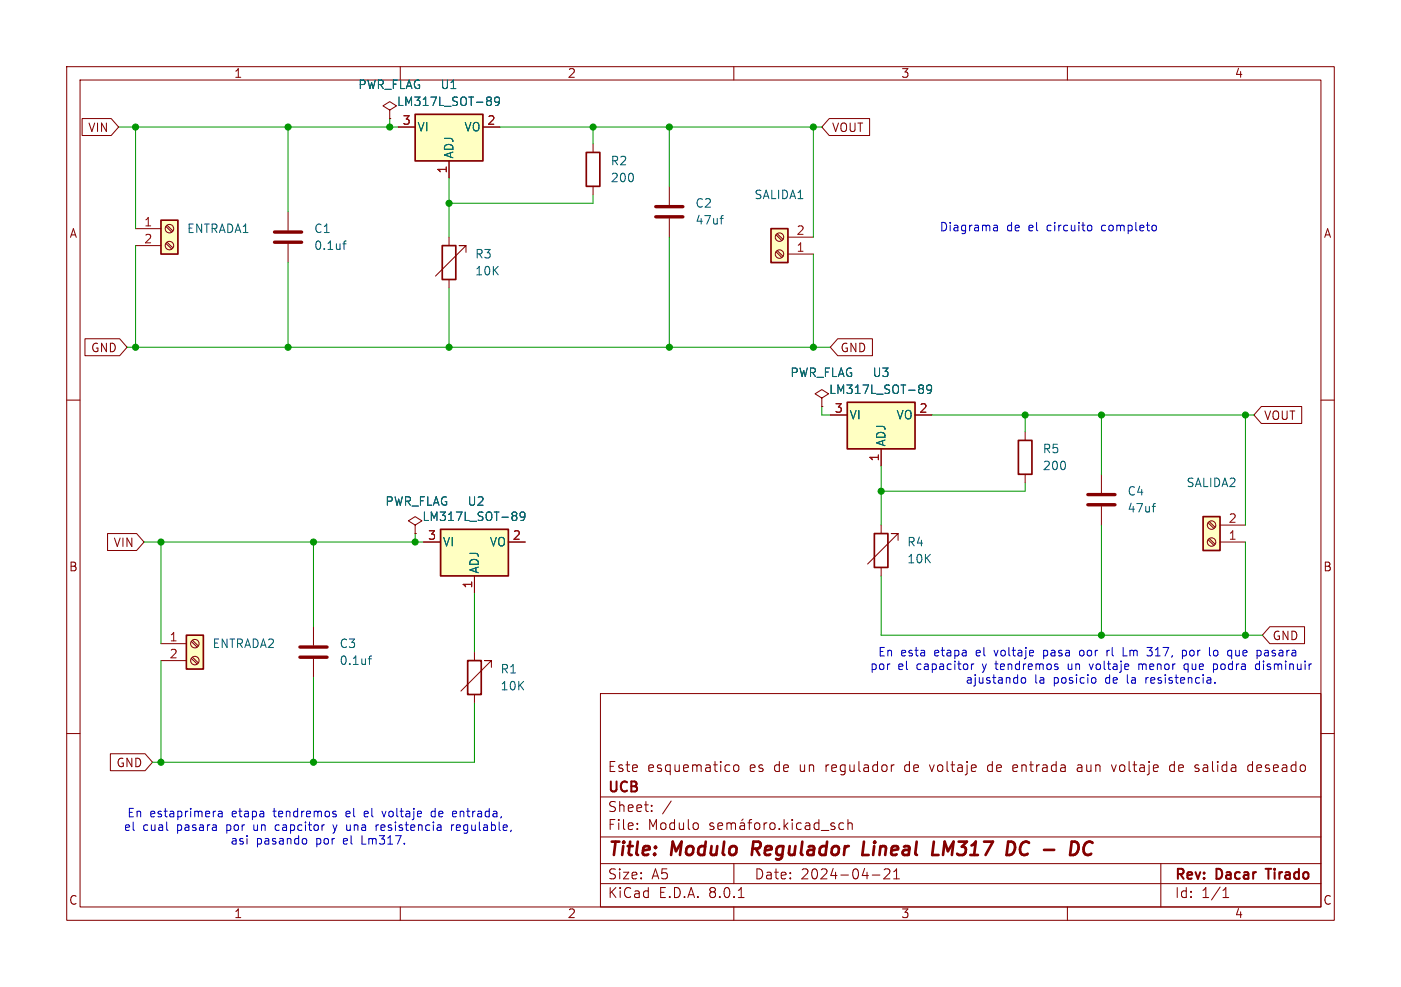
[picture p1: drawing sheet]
(kicad_sch
 (version 20231120)
 (generator "eeschema")
 (generator_version "8.0")
 (paper "A5")
 (title_block
  (title "Modulo Regulador Lineal LM317 DC - DC")
  (date "2024-04-21")
  (rev "Dacar Tirado")
  (company "UCB")
  (comment 1 "Este esquematico es de un regulador de voltaje de entrada aun voltaje de salida deseado"))
 (lib_symbols
  (symbol "Connector:Screw_Terminal_01x02"
   (pin_names
    (offset 1.016) hide) (exclude_from_sim no) (in_bom yes) (on_board yes)
   (property "Reference" "J" (at 0 2.54 0) (effects (font (size 1.27 1.27))))
   (property "Value" "Screw_Terminal_01x02" (at 0 -5.08 0) (effects (font (size 1.27 1.27))))
   (property "Footprint" "" (at 0 0 0) (effects (font (size 1.27 1.27)) (hide yes)))
   (property "Datasheet" "~" (at 0 0 0) (effects (font (size 1.27 1.27)) (hide yes)))
   (property "Description" "Generic screw terminal, single row, 01x02, script generated (kicad-library-utils/schlib/autogen/connector/)" (at 0 0 0) (effects (font (size 1.27 1.27)) (hide yes)))
   (symbol "Screw_Terminal_01x02_1_1"
    (rectangle (start -1.27 1.27) (end 1.27 -3.81) (stroke (width 0.254) (type default)) (fill (type background)))
    (circle (center 0 -2.54) (radius 0.635) (stroke (width 0.1524) (type default)) (fill (type none)))
    (polyline (pts (xy -0.5334 -2.2098) (xy 0.3302 -3.048)) (stroke (width 0.1524) (type default)) (fill (type none)))
    (polyline (pts (xy -0.5334 0.3302) (xy 0.3302 -0.508)) (stroke (width 0.1524) (type default)) (fill (type none)))
    (polyline (pts (xy -0.3556 -2.032) (xy 0.508 -2.8702)) (stroke (width 0.1524) (type default)) (fill (type none)))
    (polyline (pts (xy -0.3556 0.508) (xy 0.508 -0.3302)) (stroke (width 0.1524) (type default)) (fill (type none)))
    (circle (center 0 0) (radius 0.635) (stroke (width 0.1524) (type default)) (fill (type none)))
    (pin passive line (at -5.08 0 0) (length 3.81) (name "Pin_1" (effects (font (size 1.27 1.27)))) (number "1" (effects (font (size 1.27 1.27)))))
    (pin passive line (at -5.08 -2.54 0) (length 3.81) (name "Pin_2" (effects (font (size 1.27 1.27)))) (number "2" (effects (font (size 1.27 1.27)))))))
  (symbol "Device:C"
   (pin_numbers hide)
   (pin_names
    (offset 0.254)) (exclude_from_sim no) (in_bom yes) (on_board yes)
   (property "Reference" "C" (at 0.635 2.54 0) (effects (font (size 1.27 1.27)) (justify left)))
   (property "Value" "C" (at 0.635 -2.54 0) (effects (font (size 1.27 1.27)) (justify left)))
   (property "Footprint" "" (at 0.9652 -3.81 0) (effects (font (size 1.27 1.27)) (hide yes)))
   (property "Datasheet" "~" (at 0 0 0) (effects (font (size 1.27 1.27)) (hide yes)))
   (property "Description" "Unpolarized capacitor" (at 0 0 0) (effects (font (size 1.27 1.27)) (hide yes)))
   (symbol "C_0_1"
    (polyline (pts (xy -2.032 -0.762) (xy 2.032 -0.762)) (stroke (width 0.508) (type default)) (fill (type none)))
    (polyline (pts (xy -2.032 0.762) (xy 2.032 0.762)) (stroke (width 0.508) (type default)) (fill (type none))))
   (symbol "C_1_1"
    (pin passive line (at 0 3.81 270) (length 2.794) (name "~" (effects (font (size 1.27 1.27)))) (number "1" (effects (font (size 1.27 1.27)))))
    (pin passive line (at 0 -3.81 90) (length 2.794) (name "~" (effects (font (size 1.27 1.27)))) (number "2" (effects (font (size 1.27 1.27)))))))
  (symbol "Device:R"
   (pin_numbers hide)
   (pin_names
    (offset 0)) (exclude_from_sim no) (in_bom yes) (on_board yes)
   (property "Reference" "R" (at 2.032 0 90) (effects (font (size 1.27 1.27))))
   (property "Value" "R" (at 0 0 90) (effects (font (size 1.27 1.27))))
   (property "Footprint" "" (at -1.778 0 90) (effects (font (size 1.27 1.27)) (hide yes)))
   (property "Datasheet" "~" (at 0 0 0) (effects (font (size 1.27 1.27)) (hide yes)))
   (property "Description" "Resistor" (at 0 0 0) (effects (font (size 1.27 1.27)) (hide yes)))
   (symbol "R_0_1"
    (rectangle (start -1.016 -2.54) (end 1.016 2.54) (stroke (width 0.254) (type default)) (fill (type none))))
   (symbol "R_1_1"
    (pin passive line (at 0 3.81 270) (length 1.27) (name "~" (effects (font (size 1.27 1.27)))) (number "1" (effects (font (size 1.27 1.27)))))
    (pin passive line (at 0 -3.81 90) (length 1.27) (name "~" (effects (font (size 1.27 1.27)))) (number "2" (effects (font (size 1.27 1.27)))))))
  (symbol "Device:R_Variable"
   (pin_numbers hide)
   (pin_names
    (offset 0)) (exclude_from_sim no) (in_bom yes) (on_board yes)
   (property "Reference" "R" (at 2.54 -2.54 90) (effects (font (size 1.27 1.27)) (justify left)))
   (property "Value" "R_Variable" (at -2.54 -1.27 90) (effects (font (size 1.27 1.27)) (justify left)))
   (property "Footprint" "" (at -1.778 0 90) (effects (font (size 1.27 1.27)) (hide yes)))
   (property "Datasheet" "~" (at 0 0 0) (effects (font (size 1.27 1.27)) (hide yes)))
   (property "Description" "Variable resistor" (at 0 0 0) (effects (font (size 1.27 1.27)) (hide yes)))
   (symbol "R_Variable_0_1"
    (rectangle (start -1.016 -2.54) (end 1.016 2.54) (stroke (width 0.254) (type default)) (fill (type none)))
    (polyline (pts (xy 2.54 1.524) (xy 2.54 2.54) (xy 1.524 2.54) (xy 2.54 2.54) (xy -2.032 -2.032)) (stroke (width 0) (type default)) (fill (type none))))
   (symbol "R_Variable_1_1"
    (pin passive line (at 0 3.81 270) (length 1.27) (name "~" (effects (font (size 1.27 1.27)))) (number "1" (effects (font (size 1.27 1.27)))))
    (pin passive line (at 0 -3.81 90) (length 1.27) (name "~" (effects (font (size 1.27 1.27)))) (number "2" (effects (font (size 1.27 1.27)))))))
  (symbol "Regulator_Linear:LM317L_SOT-89"
   (pin_names
    (offset 0.254)) (exclude_from_sim no) (in_bom yes) (on_board yes)
   (property "Reference" "U" (at -3.81 3.175 0) (effects (font (size 1.27 1.27))))
   (property "Value" "LM317L_SOT-89" (at 0 3.175 0) (effects (font (size 1.27 1.27)) (justify left)))
   (property "Footprint" "Package_TO_SOT_SMD:SOT-89-3" (at 0 6.35 0) (effects (font (size 1.27 1.27)
    (italic yes)) (hide yes)))
   (property "Datasheet" "http://www.ti.com/lit/ds/symlink/lm317l.pdf" (at 0 0 0) (effects (font (size 1.27 1.27)) (hide yes)))
   (property "Description" "100mA 35V Adjustable Linear Regulator, SOT-89" (at 0 0 0) (effects (font (size 1.27 1.27)) (hide yes)))
   (symbol "LM317L_SOT-89_0_1"
    (rectangle (start -5.08 1.905) (end 5.08 -5.08) (stroke (width 0.254) (type default)) (fill (type background))))
   (symbol "LM317L_SOT-89_1_1"
    (pin input line (at 0 -7.62 90) (length 2.54) (name "ADJ" (effects (font (size 1.27 1.27)))) (number "1" (effects (font (size 1.27 1.27)))))
    (pin power_out line (at 7.62 0 180) (length 2.54) (name "VO" (effects (font (size 1.27 1.27)))) (number "2" (effects (font (size 1.27 1.27)))))
    (pin power_in line (at -7.62 0 0) (length 2.54) (name "VI" (effects (font (size 1.27 1.27)))) (number "3" (effects (font (size 1.27 1.27)))))))
  (symbol "power:PWR_FLAG"
   (power)
   (pin_numbers hide)
   (pin_names
    (offset 0) hide) (exclude_from_sim no) (in_bom yes) (on_board yes)
   (property "Reference" "#FLG" (at 0 1.905 0) (effects (font (size 1.27 1.27)) (hide yes)))
   (property "Value" "PWR_FLAG" (at 0 3.81 0) (effects (font (size 1.27 1.27))))
   (property "Footprint" "" (at 0 0 0) (effects (font (size 1.27 1.27)) (hide yes)))
   (property "Datasheet" "~" (at 0 0 0) (effects (font (size 1.27 1.27)) (hide yes)))
   (property "Description" "Special symbol for telling ERC where power comes from" (at 0 0 0) (effects (font (size 1.27 1.27)) (hide yes)))
   (symbol "PWR_FLAG_0_0"
    (pin power_out line (at 0 0 90) (length 0) (name "~" (effects (font (size 1.27 1.27)))) (number "1" (effects (font (size 1.27 1.27))))))
   (symbol "PWR_FLAG_0_1"
    (polyline (pts (xy 0 0) (xy 0 1.27) (xy -1.016 1.905) (xy 0 2.54) (xy 1.016 1.905) (xy 0 1.27)) (stroke (width 0) (type default)) (fill (type none))))))
 (junction
  (at 20.32 19.05)
  (diameter 0)
  (color 0 0 0 0))
 (junction
  (at 186.69 95.25)
  (diameter 0)
  (color 0 0 0 0))
 (junction
  (at 20.32 52.07)
  (diameter 0)
  (color 0 0 0 0))
 (junction
  (at 165.1 95.25)
  (diameter 0)
  (color 0 0 0 0))
 (junction
  (at 43.18 52.07)
  (diameter 0)
  (color 0 0 0 0))
 (junction
  (at 88.9 19.05)
  (diameter 0)
  (color 0 0 0 0))
 (junction
  (at 186.69 62.23)
  (diameter 0)
  (color 0 0 0 0))
 (junction
  (at 153.67 62.23)
  (diameter 0)
  (color 0 0 0 0))
 (junction
  (at 100.33 19.05)
  (diameter 0)
  (color 0 0 0 0))
 (junction
  (at 132.08 73.66)
  (diameter 0)
  (color 0 0 0 0))
 (junction
  (at 24.13 81.28)
  (diameter 0)
  (color 0 0 0 0))
 (junction
  (at 43.18 19.05)
  (diameter 0)
  (color 0 0 0 0))
 (junction
  (at 121.92 52.07)
  (diameter 0)
  (color 0 0 0 0))
 (junction
  (at 165.1 62.23)
  (diameter 0)
  (color 0 0 0 0))
 (junction
  (at 121.92 19.05)
  (diameter 0)
  (color 0 0 0 0))
 (junction
  (at 67.31 30.48)
  (diameter 0)
  (color 0 0 0 0))
 (junction
  (at 62.23 81.28)
  (diameter 0)
  (color 0 0 0 0))
 (junction
  (at 67.31 52.07)
  (diameter 0)
  (color 0 0 0 0))
 (junction
  (at 24.13 114.3)
  (diameter 0)
  (color 0 0 0 0))
 (junction
  (at 46.99 114.3)
  (diameter 0)
  (color 0 0 0 0))
 (junction
  (at 46.99 81.28)
  (diameter 0)
  (color 0 0 0 0))
 (junction
  (at 58.42 19.05)
  (diameter 0)
  (color 0 0 0 0))
 (junction
  (at 100.33 52.07)
  (diameter 0)
  (color 0 0 0 0))
 (wire
  (pts (xy 123.19 62.23) (xy 124.46 62.23))
  (stroke (width 0) (type default)))
 (wire
  (pts (xy 189.23 95.25) (xy 186.69 95.25))
  (stroke (width 0) (type default)))
 (wire
  (pts (xy 100.33 19.05) (xy 100.33 27.94))
  (stroke (width 0) (type default)))
 (wire
  (pts (xy 88.9 21.59) (xy 88.9 19.05))
  (stroke (width 0) (type default)))
 (wire
  (pts (xy 153.67 64.77) (xy 153.67 62.23))
  (stroke (width 0) (type default)))
 (wire
  (pts (xy 67.31 26.67) (xy 67.31 30.48))
  (stroke (width 0) (type default)))
 (wire
  (pts (xy 17.78 19.05) (xy 20.32 19.05))
  (stroke (width 0) (type default)))
 (wire
  (pts (xy 153.67 73.66) (xy 132.08 73.66))
  (stroke (width 0) (type default)))
 (wire
  (pts (xy 100.33 35.56) (xy 100.33 52.07))
  (stroke (width 0) (type default)))
 (wire
  (pts (xy 21.59 81.28) (xy 24.13 81.28))
  (stroke (width 0) (type default)))
 (wire
  (pts (xy 153.67 72.39) (xy 153.67 73.66))
  (stroke (width 0) (type default)))
 (wire
  (pts (xy 62.23 81.28) (xy 63.5 81.28))
  (stroke (width 0) (type default)))
 (wire
  (pts (xy 58.42 17.78) (xy 58.42 19.05))
  (stroke (width 0) (type default)))
 (wire
  (pts (xy 186.69 81.28) (xy 186.69 95.25))
  (stroke (width 0) (type default)))
 (wire
  (pts (xy 132.08 95.25) (xy 132.08 86.36))
  (stroke (width 0) (type default)))
 (wire
  (pts (xy 100.33 19.05) (xy 88.9 19.05))
  (stroke (width 0) (type default)))
 (wire
  (pts (xy 121.92 38.1) (xy 121.92 52.07))
  (stroke (width 0) (type default)))
 (wire
  (pts (xy 22.86 114.3) (xy 24.13 114.3))
  (stroke (width 0) (type default)))
 (wire
  (pts (xy 46.99 101.6) (xy 46.99 114.3))
  (stroke (width 0) (type default)))
 (wire
  (pts (xy 121.92 52.07) (xy 100.33 52.07))
  (stroke (width 0) (type default)))
 (wire
  (pts (xy 187.96 62.23) (xy 186.69 62.23))
  (stroke (width 0) (type default)))
 (wire
  (pts (xy 43.18 31.75) (xy 43.18 19.05))
  (stroke (width 0) (type default)))
 (wire
  (pts (xy 24.13 99.06) (xy 24.13 114.3))
  (stroke (width 0) (type default)))
 (wire
  (pts (xy 43.18 19.05) (xy 58.42 19.05))
  (stroke (width 0) (type default)))
 (wire
  (pts (xy 19.05 52.07) (xy 20.32 52.07))
  (stroke (width 0) (type default)))
 (wire
  (pts (xy 165.1 62.23) (xy 153.67 62.23))
  (stroke (width 0) (type default)))
 (wire
  (pts (xy 43.18 39.37) (xy 43.18 52.07))
  (stroke (width 0) (type default)))
 (wire
  (pts (xy 46.99 114.3) (xy 71.12 114.3))
  (stroke (width 0) (type default)))
 (wire
  (pts (xy 67.31 30.48) (xy 67.31 35.56))
  (stroke (width 0) (type default)))
 (wire
  (pts (xy 165.1 62.23) (xy 165.1 71.12))
  (stroke (width 0) (type default)))
 (wire
  (pts (xy 20.32 52.07) (xy 43.18 52.07))
  (stroke (width 0) (type default)))
 (wire
  (pts (xy 121.92 19.05) (xy 100.33 19.05))
  (stroke (width 0) (type default)))
 (wire
  (pts (xy 20.32 36.83) (xy 20.32 52.07))
  (stroke (width 0) (type default)))
 (wire
  (pts (xy 62.23 80.01) (xy 62.23 81.28))
  (stroke (width 0) (type default)))
 (wire
  (pts (xy 24.13 81.28) (xy 24.13 96.52))
  (stroke (width 0) (type default)))
 (wire
  (pts (xy 186.69 95.25) (xy 165.1 95.25))
  (stroke (width 0) (type default)))
 (wire
  (pts (xy 24.13 81.28) (xy 46.99 81.28))
  (stroke (width 0) (type default)))
 (wire
  (pts (xy 43.18 52.07) (xy 67.31 52.07))
  (stroke (width 0) (type default)))
 (wire
  (pts (xy 123.19 19.05) (xy 121.92 19.05))
  (stroke (width 0) (type default)))
 (wire
  (pts (xy 88.9 29.21) (xy 88.9 30.48))
  (stroke (width 0) (type default)))
 (wire
  (pts (xy 124.46 52.07) (xy 121.92 52.07))
  (stroke (width 0) (type default)))
 (wire
  (pts (xy 88.9 19.05) (xy 74.93 19.05))
  (stroke (width 0) (type default)))
 (wire
  (pts (xy 186.69 62.23) (xy 186.69 78.74))
  (stroke (width 0) (type default)))
 (wire
  (pts (xy 46.99 81.28) (xy 62.23 81.28))
  (stroke (width 0) (type default)))
 (wire
  (pts (xy 123.19 60.96) (xy 123.19 62.23))
  (stroke (width 0) (type default)))
 (wire
  (pts (xy 132.08 95.25) (xy 165.1 95.25))
  (stroke (width 0) (type default)))
 (wire
  (pts (xy 67.31 52.07) (xy 100.33 52.07))
  (stroke (width 0) (type default)))
 (wire
  (pts (xy 132.08 73.66) (xy 132.08 78.74))
  (stroke (width 0) (type default)))
 (wire
  (pts (xy 132.08 69.85) (xy 132.08 73.66))
  (stroke (width 0) (type default)))
 (wire
  (pts (xy 71.12 88.9) (xy 71.12 97.79))
  (stroke (width 0) (type default)))
 (wire
  (pts (xy 121.92 19.05) (xy 121.92 35.56))
  (stroke (width 0) (type default)))
 (wire
  (pts (xy 186.69 62.23) (xy 165.1 62.23))
  (stroke (width 0) (type default)))
 (wire
  (pts (xy 165.1 78.74) (xy 165.1 95.25))
  (stroke (width 0) (type default)))
 (wire
  (pts (xy 20.32 19.05) (xy 43.18 19.05))
  (stroke (width 0) (type default)))
 (wire
  (pts (xy 67.31 52.07) (xy 67.31 43.18))
  (stroke (width 0) (type default)))
 (wire
  (pts (xy 88.9 30.48) (xy 67.31 30.48))
  (stroke (width 0) (type default)))
 (wire
  (pts (xy 71.12 114.3) (xy 71.12 105.41))
  (stroke (width 0) (type default)))
 (wire
  (pts (xy 24.13 114.3) (xy 46.99 114.3))
  (stroke (width 0) (type default)))
 (wire
  (pts (xy 46.99 93.98) (xy 46.99 81.28))
  (stroke (width 0) (type default)))
 (wire
  (pts (xy 153.67 62.23) (xy 139.7 62.23))
  (stroke (width 0) (type default)))
 (wire
  (pts (xy 20.32 19.05) (xy 20.32 34.29))
  (stroke (width 0) (type default)))
 (wire
  (pts (xy 58.42 19.05) (xy 59.69 19.05))
  (stroke (width 0) (type default)))
 (text "En esta etapa el voltaje pasa oor rl Lm 317, por lo que pasara \npor el capacitor y tendremos un voltaje menor que podra disminuir\najustando la posicio de la resistencia."
  (exclude_from_sim no)
  (at 163.576 100.076 0)
  (effects (font (size 1.27 1.27))))
 (text "Diagrama de el circuito completo"
  (exclude_from_sim no)
  (at 157.226 34.29 0)
  (effects (font (size 1.27 1.27))))
 (text "En estaprimera etapa tendremos el el voltaje de entrada,\n el cual pasara por un capcitor y una resistencia regulable,\n asi pasando por el Lm317."
  (exclude_from_sim no)
  (at 47.244 124.206 0)
  (effects (font (size 1.27 1.27))))
 (global_label "GND"
  (shape input)
  (at 124.46 52.07 0)
  (fields_autoplaced yes)
  (effects (font (size 1.27 1.27)) (justify left))
  (property "Intersheetrefs" "${INTERSHEET_REFS}" (at 131.3157 52.07 0) (effects (font (size 1.27 1.27)) (justify left) (hide yes))))
 (global_label "VOUT"
  (shape input)
  (at 123.19 19.05 0)
  (fields_autoplaced yes)
  (effects (font (size 1.27 1.27)) (justify left))
  (property "Intersheetrefs" "${INTERSHEET_REFS}" (at 130.8924 19.05 0) (effects (font (size 1.27 1.27)) (justify left) (hide yes))))
 (global_label "VOUT"
  (shape input)
  (at 187.96 62.23 0)
  (fields_autoplaced yes)
  (effects (font (size 1.27 1.27)) (justify left))
  (property "Intersheetrefs" "${INTERSHEET_REFS}" (at 195.6624 62.23 0) (effects (font (size 1.27 1.27)) (justify left) (hide yes))))
 (global_label "GND"
  (shape input)
  (at 19.05 52.07 180)
  (fields_autoplaced yes)
  (effects (font (size 1.27 1.27)) (justify right))
  (property "Intersheetrefs" "${INTERSHEET_REFS}" (at 12.1943 52.07 0) (effects (font (size 1.27 1.27)) (justify right) (hide yes))))
 (global_label "GND"
  (shape input)
  (at 189.23 95.25 0)
  (fields_autoplaced yes)
  (effects (font (size 1.27 1.27)) (justify left))
  (property "Intersheetrefs" "${INTERSHEET_REFS}" (at 196.0857 95.25 0) (effects (font (size 1.27 1.27)) (justify left) (hide yes))))
 (global_label "GND"
  (shape input)
  (at 22.86 114.3 180)
  (fields_autoplaced yes)
  (effects (font (size 1.27 1.27)) (justify right))
  (property "Intersheetrefs" "${INTERSHEET_REFS}" (at 16.0043 114.3 0) (effects (font (size 1.27 1.27)) (justify right) (hide yes))))
 (global_label "VIN"
  (shape input)
  (at 17.78 19.05 180)
  (fields_autoplaced yes)
  (effects (font (size 1.27 1.27)) (justify right))
  (property "Intersheetrefs" "${INTERSHEET_REFS}" (at 11.7709 19.05 0) (effects (font (size 1.27 1.27)) (justify right) (hide yes))))
 (global_label "VIN"
  (shape input)
  (at 21.59 81.28 180)
  (fields_autoplaced yes)
  (effects (font (size 1.27 1.27)) (justify right))
  (property "Intersheetrefs" "${INTERSHEET_REFS}" (at 15.5809 81.28 0) (effects (font (size 1.27 1.27)) (justify right) (hide yes))))
 (symbol
  (lib_id "Device:R")
  (at 88.9 25.4 0)
  (unit 1)
  (exclude_from_sim no)
  (in_bom yes)
  (on_board yes)
  (dnp no)
  (fields_autoplaced yes)
  (property "Reference" "R2" (at 91.44 24.1299 0) (effects (font (size 1.27 1.27)) (justify left)))
  (property "Value" "200" (at 91.44 26.6699 0) (effects (font (size 1.27 1.27)) (justify left)))
  (property "Footprint" "Resistor_SMD:R_0402_1005Metric_Pad0.72x0.64mm_HandSolder" (at 87.122 25.4 90) (effects (font (size 1.27 1.27)) (hide yes)))
  (property "Datasheet" "~" (at 88.9 25.4 0) (effects (font (size 1.27 1.27)) (hide yes)))
  (property "Description" "Resistor" (at 88.9 25.4 0) (effects (font (size 1.27 1.27)) (hide yes)))
  (pin "2")
  (pin "1"))
 (symbol
  (lib_id "Connector:Screw_Terminal_01x02")
  (at 181.61 81.28 180)
  (unit 1)
  (exclude_from_sim no)
  (in_bom yes)
  (on_board yes)
  (dnp no)
  (fields_autoplaced yes)
  (property "Reference" "SALIDA2" (at 181.61 72.39 0) (effects (font (size 1.27 1.27))))
  (property "Value" "~" (at 181.61 74.93 0) (effects (font (size 1.27 1.27))))
  (property "Footprint" "TerminalBlock:TerminalBlock_bornier-2_P5.08mm" (at 181.61 81.28 0) (effects (font (size 1.27 1.27)) (hide yes)))
  (property "Datasheet" "~" (at 181.61 81.28 0) (effects (font (size 1.27 1.27)) (hide yes)))
  (property "Description" "Generic screw terminal, single row, 01x02, script generated (kicad-library-utils/schlib/autogen/connector/)" (at 181.61 81.28 0) (effects (font (size 1.27 1.27)) (hide yes)))
  (pin "2")
  (pin "1"))
 (symbol
  (lib_id "Connector:Screw_Terminal_01x02")
  (at 25.4 34.29 0)
  (unit 1)
  (exclude_from_sim no)
  (in_bom yes)
  (on_board yes)
  (dnp no)
  (fields_autoplaced yes)
  (property "Reference" "ENTRADA1" (at 27.94 34.2899 0) (effects (font (size 1.27 1.27)) (justify left)))
  (property "Value" "~" (at 27.94 36.8299 0) (effects (font (size 1.27 1.27)) (justify left)))
  (property "Footprint" "TerminalBlock:TerminalBlock_bornier-2_P5.08mm" (at 25.4 34.29 0) (effects (font (size 1.27 1.27)) (hide yes)))
  (property "Datasheet" "~" (at 25.4 34.29 0) (effects (font (size 1.27 1.27)) (hide yes)))
  (property "Description" "Generic screw terminal, single row, 01x02, script generated (kicad-library-utils/schlib/autogen/connector/)" (at 25.4 34.29 0) (effects (font (size 1.27 1.27)) (hide yes)))
  (pin "1")
  (pin "2"))
 (symbol
  (lib_id "Device:R_Variable")
  (at 71.12 101.6 0)
  (unit 1)
  (exclude_from_sim no)
  (in_bom yes)
  (on_board yes)
  (dnp no)
  (fields_autoplaced yes)
  (property "Reference" "R1" (at 74.93 100.3299 0) (effects (font (size 1.27 1.27)) (justify left)))
  (property "Value" "10K" (at 74.93 102.8699 0) (effects (font (size 1.27 1.27)) (justify left)))
  (property "Footprint" "Resistor_THT:R_Box_L14.0mm_W5.0mm_P9.00mm" (at 69.342 101.6 90) (effects (font (size 1.27 1.27)) (hide yes)))
  (property "Datasheet" "~" (at 71.12 101.6 0) (effects (font (size 1.27 1.27)) (hide yes)))
  (property "Description" "Variable resistor" (at 71.12 101.6 0) (effects (font (size 1.27 1.27)) (hide yes)))
  (pin "2")
  (pin "1"))
 (symbol
  (lib_id "Connector:Screw_Terminal_01x02")
  (at 29.21 96.52 0)
  (unit 1)
  (exclude_from_sim no)
  (in_bom yes)
  (on_board yes)
  (dnp no)
  (fields_autoplaced yes)
  (property "Reference" "ENTRADA2" (at 31.75 96.5199 0) (effects (font (size 1.27 1.27)) (justify left)))
  (property "Value" "~" (at 31.75 99.0599 0) (effects (font (size 1.27 1.27)) (justify left)))
  (property "Footprint" "TerminalBlock:TerminalBlock_bornier-2_P5.08mm" (at 29.21 96.52 0) (effects (font (size 1.27 1.27)) (hide yes)))
  (property "Datasheet" "~" (at 29.21 96.52 0) (effects (font (size 1.27 1.27)) (hide yes)))
  (property "Description" "Generic screw terminal, single row, 01x02, script generated (kicad-library-utils/schlib/autogen/connector/)" (at 29.21 96.52 0) (effects (font (size 1.27 1.27)) (hide yes)))
  (pin "1")
  (pin "2"))
 (symbol
  (lib_id "Device:R_Variable")
  (at 132.08 82.55 0)
  (unit 1)
  (exclude_from_sim no)
  (in_bom yes)
  (on_board yes)
  (dnp no)
  (fields_autoplaced yes)
  (property "Reference" "R4" (at 135.89 81.2799 0) (effects (font (size 1.27 1.27)) (justify left)))
  (property "Value" "10K" (at 135.89 83.8199 0) (effects (font (size 1.27 1.27)) (justify left)))
  (property "Footprint" "Resistor_THT:R_Box_L14.0mm_W5.0mm_P9.00mm" (at 130.302 82.55 90) (effects (font (size 1.27 1.27)) (hide yes)))
  (property "Datasheet" "~" (at 132.08 82.55 0) (effects (font (size 1.27 1.27)) (hide yes)))
  (property "Description" "Variable resistor" (at 132.08 82.55 0) (effects (font (size 1.27 1.27)) (hide yes)))
  (pin "2")
  (pin "1"))
 (symbol
  (lib_id "Device:C")
  (at 46.99 97.79 0)
  (unit 1)
  (exclude_from_sim no)
  (in_bom yes)
  (on_board yes)
  (dnp no)
  (fields_autoplaced yes)
  (property "Reference" "C3" (at 50.8 96.5199 0) (effects (font (size 1.27 1.27)) (justify left)))
  (property "Value" "0.1uf" (at 50.8 99.0599 0) (effects (font (size 1.27 1.27)) (justify left)))
  (property "Footprint" "Capacitor_SMD:CP_Elec_4x3" (at 47.9552 101.6 0) (effects (font (size 1.27 1.27)) (hide yes)))
  (property "Datasheet" "~" (at 46.99 97.79 0) (effects (font (size 1.27 1.27)) (hide yes)))
  (property "Description" "Unpolarized capacitor" (at 46.99 97.79 0) (effects (font (size 1.27 1.27)) (hide yes)))
  (pin "2")
  (pin "1"))
 (symbol
  (lib_id "Device:C")
  (at 43.18 35.56 0)
  (unit 1)
  (exclude_from_sim no)
  (in_bom yes)
  (on_board yes)
  (dnp no)
  (fields_autoplaced yes)
  (property "Reference" "C1" (at 46.99 34.2899 0) (effects (font (size 1.27 1.27)) (justify left)))
  (property "Value" "0.1uf" (at 46.99 36.8299 0) (effects (font (size 1.27 1.27)) (justify left)))
  (property "Footprint" "Capacitor_SMD:CP_Elec_4x3" (at 44.1452 39.37 0) (effects (font (size 1.27 1.27)) (hide yes)))
  (property "Datasheet" "~" (at 43.18 35.56 0) (effects (font (size 1.27 1.27)) (hide yes)))
  (property "Description" "Unpolarized capacitor" (at 43.18 35.56 0) (effects (font (size 1.27 1.27)) (hide yes)))
  (pin "2")
  (pin "1"))
 (symbol
  (lib_id "power:PWR_FLAG")
  (at 58.42 17.78 0)
  (unit 1)
  (exclude_from_sim no)
  (in_bom yes)
  (on_board yes)
  (dnp no)
  (fields_autoplaced yes)
  (property "Reference" "#FLG01" (at 58.42 15.875 0) (effects (font (size 1.27 1.27)) (hide yes)))
  (property "Value" "PWR_FLAG" (at 58.42 12.7 0) (effects (font (size 1.27 1.27))))
  (property "Footprint" "" (at 58.42 17.78 0) (effects (font (size 1.27 1.27)) (hide yes)))
  (property "Datasheet" "~" (at 58.42 17.78 0) (effects (font (size 1.27 1.27)) (hide yes)))
  (property "Description" "Special symbol for telling ERC where power comes from" (at 58.42 17.78 0) (effects (font (size 1.27 1.27)) (hide yes)))
  (pin "1"))
 (symbol
  (lib_id "Connector:Screw_Terminal_01x02")
  (at 116.84 38.1 180)
  (unit 1)
  (exclude_from_sim no)
  (in_bom yes)
  (on_board yes)
  (dnp no)
  (fields_autoplaced yes)
  (property "Reference" "SALIDA1" (at 116.84 29.21 0) (effects (font (size 1.27 1.27))))
  (property "Value" "~" (at 116.84 31.75 0) (effects (font (size 1.27 1.27))))
  (property "Footprint" "TerminalBlock:TerminalBlock_bornier-2_P5.08mm" (at 116.84 38.1 0) (effects (font (size 1.27 1.27)) (hide yes)))
  (property "Datasheet" "~" (at 116.84 38.1 0) (effects (font (size 1.27 1.27)) (hide yes)))
  (property "Description" "Generic screw terminal, single row, 01x02, script generated (kicad-library-utils/schlib/autogen/connector/)" (at 116.84 38.1 0) (effects (font (size 1.27 1.27)) (hide yes)))
  (pin "2")
  (pin "1"))
 (symbol
  (lib_id "Device:R_Variable")
  (at 67.31 39.37 0)
  (unit 1)
  (exclude_from_sim no)
  (in_bom yes)
  (on_board yes)
  (dnp no)
  (fields_autoplaced yes)
  (property "Reference" "R3" (at 71.12 38.0999 0) (effects (font (size 1.27 1.27)) (justify left)))
  (property "Value" "10K" (at 71.12 40.6399 0) (effects (font (size 1.27 1.27)) (justify left)))
  (property "Footprint" "Resistor_THT:R_Box_L14.0mm_W5.0mm_P9.00mm" (at 65.532 39.37 90) (effects (font (size 1.27 1.27)) (hide yes)))
  (property "Datasheet" "~" (at 67.31 39.37 0) (effects (font (size 1.27 1.27)) (hide yes)))
  (property "Description" "Variable resistor" (at 67.31 39.37 0) (effects (font (size 1.27 1.27)) (hide yes)))
  (pin "2")
  (pin "1"))
 (symbol
  (lib_id "Regulator_Linear:LM317L_SOT-89")
  (at 67.31 19.05 0)
  (unit 1)
  (exclude_from_sim no)
  (in_bom yes)
  (on_board yes)
  (dnp no)
  (fields_autoplaced yes)
  (property "Reference" "U1" (at 67.31 12.7 0) (effects (font (size 1.27 1.27))))
  (property "Value" "LM317L_SOT-89" (at 67.31 15.24 0) (effects (font (size 1.27 1.27))))
  (property "Footprint" "Package_TO_SOT_SMD:SOT-89-3" (at 67.31 12.7 0) (effects (font (size 1.27 1.27)
    (italic yes)) (hide yes)))
  (property "Datasheet" "http://www.ti.com/lit/ds/symlink/lm317l.pdf" (at 67.31 19.05 0) (effects (font (size 1.27 1.27)) (hide yes)))
  (property "Description" "100mA 35V Adjustable Linear Regulator, SOT-89" (at 67.31 19.05 0) (effects (font (size 1.27 1.27)) (hide yes)))
  (pin "3")
  (pin "1")
  (pin "2"))
 (symbol
  (lib_id "Device:R")
  (at 153.67 68.58 0)
  (unit 1)
  (exclude_from_sim no)
  (in_bom yes)
  (on_board yes)
  (dnp no)
  (fields_autoplaced yes)
  (property "Reference" "R5" (at 156.21 67.3099 0) (effects (font (size 1.27 1.27)) (justify left)))
  (property "Value" "200" (at 156.21 69.8499 0) (effects (font (size 1.27 1.27)) (justify left)))
  (property "Footprint" "Resistor_SMD:R_0402_1005Metric_Pad0.72x0.64mm_HandSolder" (at 151.892 68.58 90) (effects (font (size 1.27 1.27)) (hide yes)))
  (property "Datasheet" "~" (at 153.67 68.58 0) (effects (font (size 1.27 1.27)) (hide yes)))
  (property "Description" "Resistor" (at 153.67 68.58 0) (effects (font (size 1.27 1.27)) (hide yes)))
  (pin "2")
  (pin "1"))
 (symbol
  (lib_id "power:PWR_FLAG")
  (at 123.19 60.96 0)
  (unit 1)
  (exclude_from_sim no)
  (in_bom yes)
  (on_board yes)
  (dnp no)
  (fields_autoplaced yes)
  (property "Reference" "#FLG03" (at 123.19 59.055 0) (effects (font (size 1.27 1.27)) (hide yes)))
  (property "Value" "PWR_FLAG" (at 123.19 55.88 0) (effects (font (size 1.27 1.27))))
  (property "Footprint" "" (at 123.19 60.96 0) (effects (font (size 1.27 1.27)) (hide yes)))
  (property "Datasheet" "~" (at 123.19 60.96 0) (effects (font (size 1.27 1.27)) (hide yes)))
  (property "Description" "Special symbol for telling ERC where power comes from" (at 123.19 60.96 0) (effects (font (size 1.27 1.27)) (hide yes)))
  (pin "1"))
 (symbol
  (lib_id "Regulator_Linear:LM317L_SOT-89")
  (at 71.12 81.28 0)
  (unit 1)
  (exclude_from_sim no)
  (in_bom yes)
  (on_board yes)
  (dnp no)
  (property "Reference" "U2" (at 71.374 75.184 0) (effects (font (size 1.27 1.27))))
  (property "Value" "LM317L_SOT-89" (at 71.12 77.47 0) (effects (font (size 1.27 1.27))))
  (property "Footprint" "Package_TO_SOT_SMD:SOT-89-3" (at 71.12 74.93 0) (effects (font (size 1.27 1.27)
    (italic yes)) (hide yes)))
  (property "Datasheet" "http://www.ti.com/lit/ds/symlink/lm317l.pdf" (at 71.12 81.28 0) (effects (font (size 1.27 1.27)) (hide yes)))
  (property "Description" "100mA 35V Adjustable Linear Regulator, SOT-89" (at 71.12 81.28 0) (effects (font (size 1.27 1.27)) (hide yes)))
  (pin "3")
  (pin "1")
  (pin "2"))
 (symbol
  (lib_id "Regulator_Linear:LM317L_SOT-89")
  (at 132.08 62.23 0)
  (unit 1)
  (exclude_from_sim no)
  (in_bom yes)
  (on_board yes)
  (dnp no)
  (fields_autoplaced yes)
  (property "Reference" "U3" (at 132.08 55.88 0) (effects (font (size 1.27 1.27))))
  (property "Value" "LM317L_SOT-89" (at 132.08 58.42 0) (effects (font (size 1.27 1.27))))
  (property "Footprint" "Package_TO_SOT_SMD:SOT-89-3" (at 132.08 55.88 0) (effects (font (size 1.27 1.27)
    (italic yes)) (hide yes)))
  (property "Datasheet" "http://www.ti.com/lit/ds/symlink/lm317l.pdf" (at 132.08 62.23 0) (effects (font (size 1.27 1.27)) (hide yes)))
  (property "Description" "100mA 35V Adjustable Linear Regulator, SOT-89" (at 132.08 62.23 0) (effects (font (size 1.27 1.27)) (hide yes)))
  (pin "3")
  (pin "1")
  (pin "2"))
 (symbol
  (lib_id "power:PWR_FLAG")
  (at 62.23 80.01 0)
  (unit 1)
  (exclude_from_sim no)
  (in_bom yes)
  (on_board yes)
  (dnp no)
  (property "Reference" "#FLG02" (at 62.23 78.105 0) (effects (font (size 1.27 1.27)) (hide yes)))
  (property "Value" "PWR_FLAG" (at 62.484 75.184 0) (effects (font (size 1.27 1.27))))
  (property "Footprint" "" (at 62.23 80.01 0) (effects (font (size 1.27 1.27)) (hide yes)))
  (property "Datasheet" "~" (at 62.23 80.01 0) (effects (font (size 1.27 1.27)) (hide yes)))
  (property "Description" "Special symbol for telling ERC where power comes from" (at 62.23 80.01 0) (effects (font (size 1.27 1.27)) (hide yes)))
  (pin "1"))
 (symbol
  (lib_id "Device:C")
  (at 100.33 31.75 0)
  (unit 1)
  (exclude_from_sim no)
  (in_bom yes)
  (on_board yes)
  (dnp no)
  (fields_autoplaced yes)
  (property "Reference" "C2" (at 104.14 30.4799 0) (effects (font (size 1.27 1.27)) (justify left)))
  (property "Value" "47uf" (at 104.14 33.0199 0) (effects (font (size 1.27 1.27)) (justify left)))
  (property "Footprint" "Capacitor_SMD:CP_Elec_4x3" (at 101.2952 35.56 0) (effects (font (size 1.27 1.27)) (hide yes)))
  (property "Datasheet" "~" (at 100.33 31.75 0) (effects (font (size 1.27 1.27)) (hide yes)))
  (property "Description" "Unpolarized capacitor" (at 100.33 31.75 0) (effects (font (size 1.27 1.27)) (hide yes)))
  (pin "2")
  (pin "1"))
 (symbol
  (lib_id "Device:C")
  (at 165.1 74.93 0)
  (unit 1)
  (exclude_from_sim no)
  (in_bom yes)
  (on_board yes)
  (dnp no)
  (fields_autoplaced yes)
  (property "Reference" "C4" (at 168.91 73.6599 0) (effects (font (size 1.27 1.27)) (justify left)))
  (property "Value" "47uf" (at 168.91 76.1999 0) (effects (font (size 1.27 1.27)) (justify left)))
  (property "Footprint" "Capacitor_SMD:CP_Elec_4x3" (at 166.0652 78.74 0) (effects (font (size 1.27 1.27)) (hide yes)))
  (property "Datasheet" "~" (at 165.1 74.93 0) (effects (font (size 1.27 1.27)) (hide yes)))
  (property "Description" "Unpolarized capacitor" (at 165.1 74.93 0) (effects (font (size 1.27 1.27)) (hide yes)))
  (pin "2")
  (pin "1"))
 (sheet_instances
  (path ""
   (page "1"))))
